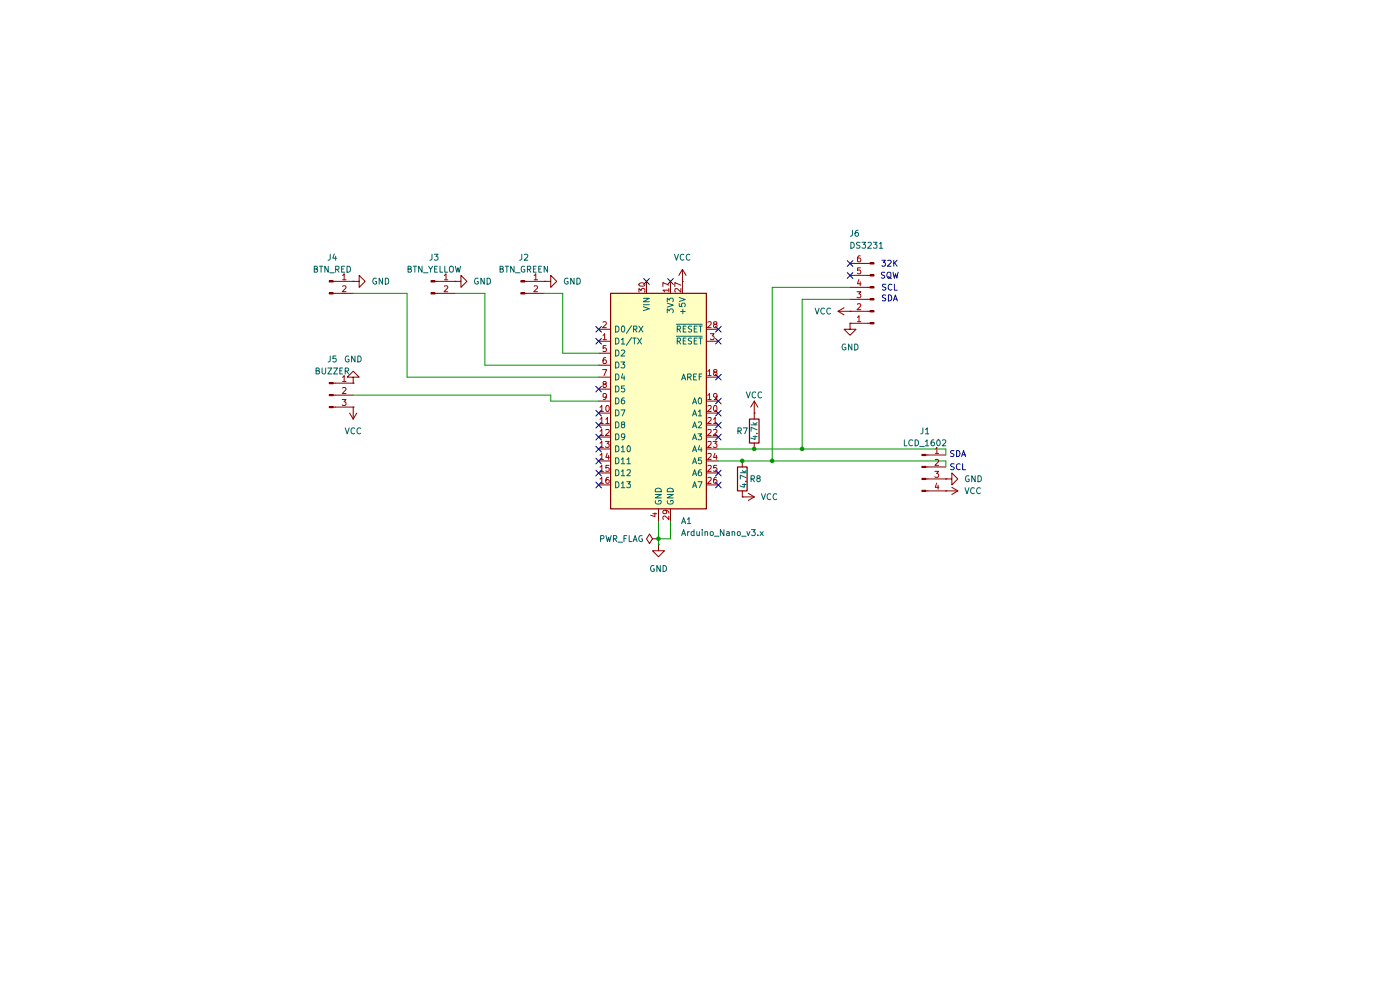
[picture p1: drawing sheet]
(kicad_sch
 (version 20250114)
 (generator "eeschema")
 (generator_version "9.0")
 (paper "A4")
 (lib_symbols
  (symbol "Connector:Conn_01x02_Pin"
   (pin_names
    (offset 1.016) (hide yes)) (exclude_from_sim no) (in_bom yes) (on_board yes)
   (property "Reference" "J" (at 0 2.54 0) (effects (font (size 1.27 1.27))))
   (property "Value" "Conn_01x02_Pin" (at 0 -5.08 0) (effects (font (size 1.27 1.27))))
   (property "Footprint" "" (at 0 0 0) (effects (font (size 1.27 1.27)) (hide yes)))
   (property "Datasheet" "~" (at 0 0 0) (effects (font (size 1.27 1.27)) (hide yes)))
   (property "Description" "Generic connector, single row, 01x02, script generated" (at 0 0 0) (effects (font (size 1.27 1.27)) (hide yes)))
   (property "ki_locked" "" (at 0 0 0) (effects (font (size 1.27 1.27))))
   (symbol "Conn_01x02_Pin_1_1"
    (rectangle (start 0.8636 0.127) (end 0 -0.127) (stroke (width 0.1524) (type default)) (fill (type outline)))
    (rectangle (start 0.8636 -2.413) (end 0 -2.667) (stroke (width 0.1524) (type default)) (fill (type outline)))
    (polyline (pts (xy 1.27 0) (xy 0.8636 0)) (stroke (width 0.1524) (type default)) (fill (type none)))
    (polyline (pts (xy 1.27 -2.54) (xy 0.8636 -2.54)) (stroke (width 0.1524) (type default)) (fill (type none)))
    (pin passive line (at 5.08 0 180) (length 3.81) (name "Pin_1" (effects (font (size 1.27 1.27)))) (number "1" (effects (font (size 1.27 1.27)))))
    (pin passive line (at 5.08 -2.54 180) (length 3.81) (name "Pin_2" (effects (font (size 1.27 1.27)))) (number "2" (effects (font (size 1.27 1.27))))))
   (embedded_fonts no))
  (symbol "Connector:Conn_01x03_Pin"
   (pin_names
    (offset 1.016) (hide yes)) (exclude_from_sim no) (in_bom yes) (on_board yes)
   (property "Reference" "J" (at 0 5.08 0) (effects (font (size 1.27 1.27))))
   (property "Value" "Conn_01x03_Pin" (at 0 -5.08 0) (effects (font (size 1.27 1.27))))
   (property "Footprint" "" (at 0 0 0) (effects (font (size 1.27 1.27)) (hide yes)))
   (property "Datasheet" "~" (at 0 0 0) (effects (font (size 1.27 1.27)) (hide yes)))
   (property "Description" "Generic connector, single row, 01x03, script generated" (at 0 0 0) (effects (font (size 1.27 1.27)) (hide yes)))
   (property "ki_locked" "" (at 0 0 0) (effects (font (size 1.27 1.27))))
   (symbol "Conn_01x03_Pin_1_1"
    (rectangle (start 0.8636 2.667) (end 0 2.413) (stroke (width 0.1524) (type default)) (fill (type outline)))
    (rectangle (start 0.8636 0.127) (end 0 -0.127) (stroke (width 0.1524) (type default)) (fill (type outline)))
    (rectangle (start 0.8636 -2.413) (end 0 -2.667) (stroke (width 0.1524) (type default)) (fill (type outline)))
    (polyline (pts (xy 1.27 2.54) (xy 0.8636 2.54)) (stroke (width 0.1524) (type default)) (fill (type none)))
    (polyline (pts (xy 1.27 0) (xy 0.8636 0)) (stroke (width 0.1524) (type default)) (fill (type none)))
    (polyline (pts (xy 1.27 -2.54) (xy 0.8636 -2.54)) (stroke (width 0.1524) (type default)) (fill (type none)))
    (pin passive line (at 5.08 2.54 180) (length 3.81) (name "Pin_1" (effects (font (size 1.27 1.27)))) (number "1" (effects (font (size 1.27 1.27)))))
    (pin passive line (at 5.08 0 180) (length 3.81) (name "Pin_2" (effects (font (size 1.27 1.27)))) (number "2" (effects (font (size 1.27 1.27)))))
    (pin passive line (at 5.08 -2.54 180) (length 3.81) (name "Pin_3" (effects (font (size 1.27 1.27)))) (number "3" (effects (font (size 1.27 1.27))))))
   (embedded_fonts no))
  (symbol "Connector:Conn_01x04_Pin"
   (pin_names
    (offset 1.016) (hide yes)) (exclude_from_sim no) (in_bom yes) (on_board yes)
   (property "Reference" "J" (at 0 5.08 0) (effects (font (size 1.27 1.27))))
   (property "Value" "Conn_01x04_Pin" (at 0 -7.62 0) (effects (font (size 1.27 1.27))))
   (property "Footprint" "" (at 0 0 0) (effects (font (size 1.27 1.27)) (hide yes)))
   (property "Datasheet" "~" (at 0 0 0) (effects (font (size 1.27 1.27)) (hide yes)))
   (property "Description" "Generic connector, single row, 01x04, script generated" (at 0 0 0) (effects (font (size 1.27 1.27)) (hide yes)))
   (property "ki_locked" "" (at 0 0 0) (effects (font (size 1.27 1.27))))
   (symbol "Conn_01x04_Pin_1_1"
    (rectangle (start 0.8636 2.667) (end 0 2.413) (stroke (width 0.1524) (type default)) (fill (type outline)))
    (rectangle (start 0.8636 0.127) (end 0 -0.127) (stroke (width 0.1524) (type default)) (fill (type outline)))
    (rectangle (start 0.8636 -2.413) (end 0 -2.667) (stroke (width 0.1524) (type default)) (fill (type outline)))
    (rectangle (start 0.8636 -4.953) (end 0 -5.207) (stroke (width 0.1524) (type default)) (fill (type outline)))
    (polyline (pts (xy 1.27 2.54) (xy 0.8636 2.54)) (stroke (width 0.1524) (type default)) (fill (type none)))
    (polyline (pts (xy 1.27 0) (xy 0.8636 0)) (stroke (width 0.1524) (type default)) (fill (type none)))
    (polyline (pts (xy 1.27 -2.54) (xy 0.8636 -2.54)) (stroke (width 0.1524) (type default)) (fill (type none)))
    (polyline (pts (xy 1.27 -5.08) (xy 0.8636 -5.08)) (stroke (width 0.1524) (type default)) (fill (type none)))
    (pin passive line (at 5.08 2.54 180) (length 3.81) (name "Pin_1" (effects (font (size 1.27 1.27)))) (number "1" (effects (font (size 1.27 1.27)))))
    (pin passive line (at 5.08 0 180) (length 3.81) (name "Pin_2" (effects (font (size 1.27 1.27)))) (number "2" (effects (font (size 1.27 1.27)))))
    (pin passive line (at 5.08 -2.54 180) (length 3.81) (name "Pin_3" (effects (font (size 1.27 1.27)))) (number "3" (effects (font (size 1.27 1.27)))))
    (pin passive line (at 5.08 -5.08 180) (length 3.81) (name "Pin_4" (effects (font (size 1.27 1.27)))) (number "4" (effects (font (size 1.27 1.27))))))
   (embedded_fonts no))
  (symbol "Connector:Conn_01x06_Pin"
   (pin_names
    (offset 1.016) (hide yes)) (exclude_from_sim no) (in_bom yes) (on_board yes)
   (property "Reference" "J" (at 0 7.62 0) (effects (font (size 1.27 1.27))))
   (property "Value" "Conn_01x06_Pin" (at 0 -10.16 0) (effects (font (size 1.27 1.27))))
   (property "Footprint" "" (at 0 0 0) (effects (font (size 1.27 1.27)) (hide yes)))
   (property "Datasheet" "~" (at 0 0 0) (effects (font (size 1.27 1.27)) (hide yes)))
   (property "Description" "Generic connector, single row, 01x06, script generated" (at 0 0 0) (effects (font (size 1.27 1.27)) (hide yes)))
   (property "ki_locked" "" (at 0 0 0) (effects (font (size 1.27 1.27))))
   (symbol "Conn_01x06_Pin_1_1"
    (rectangle (start 0.8636 5.207) (end 0 4.953) (stroke (width 0.1524) (type default)) (fill (type outline)))
    (rectangle (start 0.8636 2.667) (end 0 2.413) (stroke (width 0.1524) (type default)) (fill (type outline)))
    (rectangle (start 0.8636 0.127) (end 0 -0.127) (stroke (width 0.1524) (type default)) (fill (type outline)))
    (rectangle (start 0.8636 -2.413) (end 0 -2.667) (stroke (width 0.1524) (type default)) (fill (type outline)))
    (rectangle (start 0.8636 -4.953) (end 0 -5.207) (stroke (width 0.1524) (type default)) (fill (type outline)))
    (rectangle (start 0.8636 -7.493) (end 0 -7.747) (stroke (width 0.1524) (type default)) (fill (type outline)))
    (polyline (pts (xy 1.27 5.08) (xy 0.8636 5.08)) (stroke (width 0.1524) (type default)) (fill (type none)))
    (polyline (pts (xy 1.27 2.54) (xy 0.8636 2.54)) (stroke (width 0.1524) (type default)) (fill (type none)))
    (polyline (pts (xy 1.27 0) (xy 0.8636 0)) (stroke (width 0.1524) (type default)) (fill (type none)))
    (polyline (pts (xy 1.27 -2.54) (xy 0.8636 -2.54)) (stroke (width 0.1524) (type default)) (fill (type none)))
    (polyline (pts (xy 1.27 -5.08) (xy 0.8636 -5.08)) (stroke (width 0.1524) (type default)) (fill (type none)))
    (polyline (pts (xy 1.27 -7.62) (xy 0.8636 -7.62)) (stroke (width 0.1524) (type default)) (fill (type none)))
    (pin passive line (at 5.08 5.08 180) (length 3.81) (name "Pin_1" (effects (font (size 1.27 1.27)))) (number "1" (effects (font (size 1.27 1.27)))))
    (pin passive line (at 5.08 2.54 180) (length 3.81) (name "Pin_2" (effects (font (size 1.27 1.27)))) (number "2" (effects (font (size 1.27 1.27)))))
    (pin passive line (at 5.08 0 180) (length 3.81) (name "Pin_3" (effects (font (size 1.27 1.27)))) (number "3" (effects (font (size 1.27 1.27)))))
    (pin passive line (at 5.08 -2.54 180) (length 3.81) (name "Pin_4" (effects (font (size 1.27 1.27)))) (number "4" (effects (font (size 1.27 1.27)))))
    (pin passive line (at 5.08 -5.08 180) (length 3.81) (name "Pin_5" (effects (font (size 1.27 1.27)))) (number "5" (effects (font (size 1.27 1.27)))))
    (pin passive line (at 5.08 -7.62 180) (length 3.81) (name "Pin_6" (effects (font (size 1.27 1.27)))) (number "6" (effects (font (size 1.27 1.27))))))
   (embedded_fonts no))
  (symbol "Device:R"
   (pin_numbers (hide yes))
   (pin_names
    (offset 0)) (exclude_from_sim no) (in_bom yes) (on_board yes)
   (property "Reference" "R" (at 2.032 0 90) (effects (font (size 1.27 1.27))))
   (property "Value" "R" (at 0 0 90) (effects (font (size 1.27 1.27))))
   (property "Footprint" "" (at -1.778 0 90) (effects (font (size 1.27 1.27)) (hide yes)))
   (property "Datasheet" "~" (at 0 0 0) (effects (font (size 1.27 1.27)) (hide yes)))
   (property "Description" "Resistor" (at 0 0 0) (effects (font (size 1.27 1.27)) (hide yes)))
   (symbol "R_0_1"
    (rectangle (start -1.016 -2.54) (end 1.016 2.54) (stroke (width 0.254) (type default)) (fill (type none))))
   (symbol "R_1_1"
    (pin passive line (at 0 3.81 270) (length 1.27) (name "~" (effects (font (size 1.27 1.27)))) (number "1" (effects (font (size 1.27 1.27)))))
    (pin passive line (at 0 -3.81 90) (length 1.27) (name "~" (effects (font (size 1.27 1.27)))) (number "2" (effects (font (size 1.27 1.27))))))
   (embedded_fonts no))
  (symbol "MCU_Module:Arduino_Nano_v3.x" (exclude_from_sim no) (in_bom yes) (on_board yes)
   (property "Reference" "A" (at -10.16 23.495 0) (effects (font (size 1.27 1.27)) (justify left bottom)))
   (property "Value" "Arduino_Nano_v3.x" (at 5.08 -24.13 0) (effects (font (size 1.27 1.27)) (justify left top)))
   (property "Footprint" "Module:Arduino_Nano" (at 0 0 0) (effects (font (size 1.27 1.27)
    (italic yes)) (hide yes)))
   (property "Datasheet" "http://www.mouser.com/pdfdocs/Gravitech_Arduino_Nano3_0.pdf" (at 0 0 0) (effects (font (size 1.27 1.27)) (hide yes)))
   (property "Description" "Arduino Nano v3.x" (at 0 0 0) (effects (font (size 1.27 1.27)) (hide yes)))
   (symbol "Arduino_Nano_v3.x_0_1"
    (rectangle (start -10.16 22.86) (end 10.16 -22.86) (stroke (width 0.254) (type default)) (fill (type background))))
   (symbol "Arduino_Nano_v3.x_1_1"
    (pin bidirectional line (at -12.7 15.24 0) (length 2.54) (name "D0/RX" (effects (font (size 1.27 1.27)))) (number "2" (effects (font (size 1.27 1.27)))))
    (pin bidirectional line (at -12.7 12.7 0) (length 2.54) (name "D1/TX" (effects (font (size 1.27 1.27)))) (number "1" (effects (font (size 1.27 1.27)))))
    (pin bidirectional line (at -12.7 10.16 0) (length 2.54) (name "D2" (effects (font (size 1.27 1.27)))) (number "5" (effects (font (size 1.27 1.27)))))
    (pin bidirectional line (at -12.7 7.62 0) (length 2.54) (name "D3" (effects (font (size 1.27 1.27)))) (number "6" (effects (font (size 1.27 1.27)))))
    (pin bidirectional line (at -12.7 5.08 0) (length 2.54) (name "D4" (effects (font (size 1.27 1.27)))) (number "7" (effects (font (size 1.27 1.27)))))
    (pin bidirectional line (at -12.7 2.54 0) (length 2.54) (name "D5" (effects (font (size 1.27 1.27)))) (number "8" (effects (font (size 1.27 1.27)))))
    (pin bidirectional line (at -12.7 0 0) (length 2.54) (name "D6" (effects (font (size 1.27 1.27)))) (number "9" (effects (font (size 1.27 1.27)))))
    (pin bidirectional line (at -12.7 -2.54 0) (length 2.54) (name "D7" (effects (font (size 1.27 1.27)))) (number "10" (effects (font (size 1.27 1.27)))))
    (pin bidirectional line (at -12.7 -5.08 0) (length 2.54) (name "D8" (effects (font (size 1.27 1.27)))) (number "11" (effects (font (size 1.27 1.27)))))
    (pin bidirectional line (at -12.7 -7.62 0) (length 2.54) (name "D9" (effects (font (size 1.27 1.27)))) (number "12" (effects (font (size 1.27 1.27)))))
    (pin bidirectional line (at -12.7 -10.16 0) (length 2.54) (name "D10" (effects (font (size 1.27 1.27)))) (number "13" (effects (font (size 1.27 1.27)))))
    (pin bidirectional line (at -12.7 -12.7 0) (length 2.54) (name "D11" (effects (font (size 1.27 1.27)))) (number "14" (effects (font (size 1.27 1.27)))))
    (pin bidirectional line (at -12.7 -15.24 0) (length 2.54) (name "D12" (effects (font (size 1.27 1.27)))) (number "15" (effects (font (size 1.27 1.27)))))
    (pin bidirectional line (at -12.7 -17.78 0) (length 2.54) (name "D13" (effects (font (size 1.27 1.27)))) (number "16" (effects (font (size 1.27 1.27)))))
    (pin power_in line (at -2.54 25.4 270) (length 2.54) (name "VIN" (effects (font (size 1.27 1.27)))) (number "30" (effects (font (size 1.27 1.27)))))
    (pin power_in line (at 0 -25.4 90) (length 2.54) (name "GND" (effects (font (size 1.27 1.27)))) (number "4" (effects (font (size 1.27 1.27)))))
    (pin power_out line (at 2.54 25.4 270) (length 2.54) (name "3V3" (effects (font (size 1.27 1.27)))) (number "17" (effects (font (size 1.27 1.27)))))
    (pin power_in line (at 2.54 -25.4 90) (length 2.54) (name "GND" (effects (font (size 1.27 1.27)))) (number "29" (effects (font (size 1.27 1.27)))))
    (pin power_out line (at 5.08 25.4 270) (length 2.54) (name "+5V" (effects (font (size 1.27 1.27)))) (number "27" (effects (font (size 1.27 1.27)))))
    (pin input line (at 12.7 15.24 180) (length 2.54) (name "~{RESET}" (effects (font (size 1.27 1.27)))) (number "28" (effects (font (size 1.27 1.27)))))
    (pin input line (at 12.7 12.7 180) (length 2.54) (name "~{RESET}" (effects (font (size 1.27 1.27)))) (number "3" (effects (font (size 1.27 1.27)))))
    (pin input line (at 12.7 5.08 180) (length 2.54) (name "AREF" (effects (font (size 1.27 1.27)))) (number "18" (effects (font (size 1.27 1.27)))))
    (pin bidirectional line (at 12.7 0 180) (length 2.54) (name "A0" (effects (font (size 1.27 1.27)))) (number "19" (effects (font (size 1.27 1.27)))))
    (pin bidirectional line (at 12.7 -2.54 180) (length 2.54) (name "A1" (effects (font (size 1.27 1.27)))) (number "20" (effects (font (size 1.27 1.27)))))
    (pin bidirectional line (at 12.7 -5.08 180) (length 2.54) (name "A2" (effects (font (size 1.27 1.27)))) (number "21" (effects (font (size 1.27 1.27)))))
    (pin bidirectional line (at 12.7 -7.62 180) (length 2.54) (name "A3" (effects (font (size 1.27 1.27)))) (number "22" (effects (font (size 1.27 1.27)))))
    (pin bidirectional line (at 12.7 -10.16 180) (length 2.54) (name "A4" (effects (font (size 1.27 1.27)))) (number "23" (effects (font (size 1.27 1.27)))))
    (pin bidirectional line (at 12.7 -12.7 180) (length 2.54) (name "A5" (effects (font (size 1.27 1.27)))) (number "24" (effects (font (size 1.27 1.27)))))
    (pin bidirectional line (at 12.7 -15.24 180) (length 2.54) (name "A6" (effects (font (size 1.27 1.27)))) (number "25" (effects (font (size 1.27 1.27)))))
    (pin bidirectional line (at 12.7 -17.78 180) (length 2.54) (name "A7" (effects (font (size 1.27 1.27)))) (number "26" (effects (font (size 1.27 1.27))))))
   (embedded_fonts no))
  (symbol "power:GND"
   (power)
   (pin_numbers (hide yes))
   (pin_names
    (offset 0) (hide yes)) (exclude_from_sim no) (in_bom yes) (on_board yes)
   (property "Reference" "#PWR" (at 0 -6.35 0) (effects (font (size 1.27 1.27)) (hide yes)))
   (property "Value" "GND" (at 0 -3.81 0) (effects (font (size 1.27 1.27))))
   (property "Footprint" "" (at 0 0 0) (effects (font (size 1.27 1.27)) (hide yes)))
   (property "Datasheet" "" (at 0 0 0) (effects (font (size 1.27 1.27)) (hide yes)))
   (property "Description" "Power symbol creates a global label with name \"GND\" , ground" (at 0 0 0) (effects (font (size 1.27 1.27)) (hide yes)))
   (symbol "GND_0_1"
    (polyline (pts (xy 0 0) (xy 0 -1.27) (xy 1.27 -1.27) (xy 0 -2.54) (xy -1.27 -1.27) (xy 0 -1.27)) (stroke (width 0) (type default)) (fill (type none))))
   (symbol "GND_1_1"
    (pin power_in line (at 0 0 270) (length 0) (name "~" (effects (font (size 1.27 1.27)))) (number "1" (effects (font (size 1.27 1.27))))))
   (embedded_fonts no))
  (symbol "power:PWR_FLAG"
   (power)
   (pin_numbers (hide yes))
   (pin_names
    (offset 0) (hide yes)) (exclude_from_sim no) (in_bom yes) (on_board yes)
   (property "Reference" "#FLG" (at 0 1.905 0) (effects (font (size 1.27 1.27)) (hide yes)))
   (property "Value" "PWR_FLAG" (at 0 3.81 0) (effects (font (size 1.27 1.27))))
   (property "Footprint" "" (at 0 0 0) (effects (font (size 1.27 1.27)) (hide yes)))
   (property "Datasheet" "~" (at 0 0 0) (effects (font (size 1.27 1.27)) (hide yes)))
   (property "Description" "Special symbol for telling ERC where power comes from" (at 0 0 0) (effects (font (size 1.27 1.27)) (hide yes)))
   (symbol "PWR_FLAG_0_0"
    (pin power_out line (at 0 0 90) (length 0) (name "~" (effects (font (size 1.27 1.27)))) (number "1" (effects (font (size 1.27 1.27))))))
   (symbol "PWR_FLAG_0_1"
    (polyline (pts (xy 0 0) (xy 0 1.27) (xy -1.016 1.905) (xy 0 2.54) (xy 1.016 1.905) (xy 0 1.27)) (stroke (width 0) (type default)) (fill (type none))))
   (embedded_fonts no))
  (symbol "power:VCC"
   (power)
   (pin_numbers (hide yes))
   (pin_names
    (offset 0) (hide yes)) (exclude_from_sim no) (in_bom yes) (on_board yes)
   (property "Reference" "#PWR" (at 0 -3.81 0) (effects (font (size 1.27 1.27)) (hide yes)))
   (property "Value" "VCC" (at 0 3.556 0) (effects (font (size 1.27 1.27))))
   (property "Footprint" "" (at 0 0 0) (effects (font (size 1.27 1.27)) (hide yes)))
   (property "Datasheet" "" (at 0 0 0) (effects (font (size 1.27 1.27)) (hide yes)))
   (property "Description" "Power symbol creates a global label with name \"VCC\"" (at 0 0 0) (effects (font (size 1.27 1.27)) (hide yes)))
   (symbol "VCC_0_1"
    (polyline (pts (xy -0.762 1.27) (xy 0 2.54)) (stroke (width 0) (type default)) (fill (type none)))
    (polyline (pts (xy 0 2.54) (xy 0.762 1.27)) (stroke (width 0) (type default)) (fill (type none)))
    (polyline (pts (xy 0 0) (xy 0 2.54)) (stroke (width 0) (type default)) (fill (type none))))
   (symbol "VCC_1_1"
    (pin power_in line (at 0 0 90) (length 0) (name "~" (effects (font (size 1.27 1.27)))) (number "1" (effects (font (size 1.27 1.27))))))
   (embedded_fonts no)))
 (text "32K"
  (exclude_from_sim no)
  (at 188.722 56.134 0)
  (effects (font (size 1.27 1.27))))
 (text "SDA"
  (exclude_from_sim no)
  (at 203.2 96.52 0)
  (effects (font (size 1.27 1.27))))
 (text "SCL"
  (exclude_from_sim no)
  (at 188.722 61.214 0)
  (effects (font (size 1.27 1.27))))
 (text "SDA"
  (exclude_from_sim no)
  (at 188.722 63.5 0)
  (effects (font (size 1.27 1.27))))
 (text "SQW"
  (exclude_from_sim no)
  (at 188.722 58.674 0)
  (effects (font (size 1.27 1.27))))
 (text "SCL"
  (exclude_from_sim no)
  (at 203.2 99.314 0)
  (effects (font (size 1.27 1.27))))
 (junction
  (at 163.83 97.79)
  (diameter 0)
  (color 0 0 0 0))
 (junction
  (at 160.02 95.25)
  (diameter 0)
  (color 0 0 0 0))
 (junction
  (at 170.18 95.25)
  (diameter 0)
  (color 0 0 0 0))
 (junction
  (at 157.48 97.79)
  (diameter 0)
  (color 0 0 0 0))
 (junction
  (at 139.7 114.3)
  (diameter 0)
  (color 0 0 0 0))
 (no_connect
  (at 137.16 59.69))
 (no_connect
  (at 127 72.39))
 (no_connect
  (at 127 100.33))
 (no_connect
  (at 127 90.17))
 (no_connect
  (at 142.24 59.69))
 (no_connect
  (at 127 69.85))
 (no_connect
  (at 180.34 55.88))
 (no_connect
  (at 127 92.71))
 (no_connect
  (at 127 95.25))
 (no_connect
  (at 152.4 87.63))
 (no_connect
  (at 180.34 58.42))
 (no_connect
  (at 152.4 100.33))
 (no_connect
  (at 152.4 72.39))
 (no_connect
  (at 152.4 92.71))
 (no_connect
  (at 152.4 102.87))
 (no_connect
  (at 152.4 90.17))
 (no_connect
  (at 152.4 85.09))
 (no_connect
  (at 152.4 69.85))
 (no_connect
  (at 152.4 80.01))
 (no_connect
  (at 127 82.55))
 (no_connect
  (at 127 97.79))
 (no_connect
  (at 127 102.87))
 (no_connect
  (at 127 87.63))
 (wire
  (pts (xy 163.83 60.96) (xy 163.83 97.79))
  (stroke (width 0) (type default)))
 (wire
  (pts (xy 157.48 97.79) (xy 163.83 97.79))
  (stroke (width 0) (type default)))
 (wire
  (pts (xy 200.66 97.79) (xy 163.83 97.79))
  (stroke (width 0) (type default)))
 (wire
  (pts (xy 102.87 62.23) (xy 102.87 77.47))
  (stroke (width 0) (type default)))
 (wire
  (pts (xy 142.24 110.49) (xy 142.24 114.3))
  (stroke (width 0) (type default)))
 (wire
  (pts (xy 116.84 85.09) (xy 127 85.09))
  (stroke (width 0) (type default)))
 (wire
  (pts (xy 170.18 63.5) (xy 180.34 63.5))
  (stroke (width 0) (type default)))
 (wire
  (pts (xy 96.52 62.23) (xy 102.87 62.23))
  (stroke (width 0) (type default)))
 (wire
  (pts (xy 116.84 83.82) (xy 116.84 85.09))
  (stroke (width 0) (type default)))
 (wire
  (pts (xy 86.36 80.01) (xy 127 80.01))
  (stroke (width 0) (type default)))
 (wire
  (pts (xy 139.7 110.49) (xy 139.7 114.3))
  (stroke (width 0) (type default)))
 (wire
  (pts (xy 74.93 83.82) (xy 116.84 83.82))
  (stroke (width 0) (type default)))
 (wire
  (pts (xy 74.93 62.23) (xy 86.36 62.23))
  (stroke (width 0) (type default)))
 (wire
  (pts (xy 152.4 95.25) (xy 160.02 95.25))
  (stroke (width 0) (type default)))
 (wire
  (pts (xy 142.24 114.3) (xy 139.7 114.3))
  (stroke (width 0) (type default)))
 (wire
  (pts (xy 119.38 62.23) (xy 119.38 74.93))
  (stroke (width 0) (type default)))
 (wire
  (pts (xy 200.66 99.06) (xy 200.66 97.79))
  (stroke (width 0) (type default)))
 (wire
  (pts (xy 160.02 95.25) (xy 170.18 95.25))
  (stroke (width 0) (type default)))
 (wire
  (pts (xy 200.66 96.52) (xy 200.66 95.25))
  (stroke (width 0) (type default)))
 (wire
  (pts (xy 139.7 114.3) (xy 139.7 115.57))
  (stroke (width 0) (type default)))
 (wire
  (pts (xy 163.83 60.96) (xy 180.34 60.96))
  (stroke (width 0) (type default)))
 (wire
  (pts (xy 170.18 63.5) (xy 170.18 95.25))
  (stroke (width 0) (type default)))
 (wire
  (pts (xy 86.36 62.23) (xy 86.36 80.01))
  (stroke (width 0) (type default)))
 (wire
  (pts (xy 200.66 95.25) (xy 170.18 95.25))
  (stroke (width 0) (type default)))
 (wire
  (pts (xy 152.4 97.79) (xy 157.48 97.79))
  (stroke (width 0) (type default)))
 (wire
  (pts (xy 115.57 62.23) (xy 119.38 62.23))
  (stroke (width 0) (type default)))
 (wire
  (pts (xy 119.38 74.93) (xy 127 74.93))
  (stroke (width 0) (type default)))
 (wire
  (pts (xy 102.87 77.47) (xy 127 77.47))
  (stroke (width 0) (type default)))
 (symbol
  (lib_id "power:GND")
  (at 74.93 59.69 90)
  (unit 1)
  (exclude_from_sim no)
  (in_bom yes)
  (on_board yes)
  (dnp no)
  (fields_autoplaced yes)
  (property "Reference" "#PWR08" (at 81.28 59.69 0) (effects (font (size 1.27 1.27)) (hide yes)))
  (property "Value" "GND" (at 78.74 59.6899 90) (effects (font (size 1.27 1.27)) (justify right)))
  (property "Footprint" "" (at 74.93 59.69 0) (effects (font (size 1.27 1.27)) (hide yes)))
  (property "Datasheet" "" (at 74.93 59.69 0) (effects (font (size 1.27 1.27)) (hide yes)))
  (property "Description" "Power symbol creates a global label with name \"GND\" , ground" (at 74.93 59.69 0) (effects (font (size 1.27 1.27)) (hide yes)))
  (pin "1"))
 (symbol
  (lib_id "Connector:Conn_01x06_Pin")
  (at 185.42 63.5 180)
  (unit 1)
  (exclude_from_sim no)
  (in_bom yes)
  (on_board yes)
  (dnp no)
  (property "Reference" "J6" (at 180.086 49.53 0) (effects (font (size 1.27 1.27)) (justify right)))
  (property "Value" "DS3231" (at 180.086 52.07 0) (effects (font (size 1.27 1.27)) (justify right)))
  (property "Footprint" "" (at 185.42 63.5 0) (effects (font (size 1.27 1.27)) (hide yes)))
  (property "Datasheet" "~" (at 185.42 63.5 0) (effects (font (size 1.27 1.27)) (hide yes)))
  (property "Description" "Generic connector, single row, 01x06, script generated" (at 185.42 63.5 0) (effects (font (size 1.27 1.27)) (hide yes)))
  (pin "1")
  (pin "2")
  (pin "3")
  (pin "5")
  (pin "6")
  (pin "4"))
 (symbol
  (lib_id "Device:R")
  (at 160.02 91.44 180)
  (unit 1)
  (exclude_from_sim no)
  (in_bom yes)
  (on_board yes)
  (dnp no)
  (property "Reference" "R7" (at 157.48 91.44 0) (effects (font (size 1.27 1.27))))
  (property "Value" "4.7k" (at 160.02 91.44 90) (effects (font (size 1.27 1.27))))
  (property "Footprint" "" (at 161.798 91.44 90) (effects (font (size 1.27 1.27)) (hide yes)))
  (property "Datasheet" "~" (at 160.02 91.44 0) (effects (font (size 1.27 1.27)) (hide yes)))
  (property "Description" "Resistor" (at 160.02 91.44 0) (effects (font (size 1.27 1.27)) (hide yes)))
  (pin "2")
  (pin "1"))
 (symbol
  (lib_id "Connector:Conn_01x02_Pin")
  (at 110.49 59.69 0)
  (unit 1)
  (exclude_from_sim no)
  (in_bom yes)
  (on_board yes)
  (dnp no)
  (property "Reference" "J2" (at 111.125 54.61 0) (effects (font (size 1.27 1.27))))
  (property "Value" "BTN_GREEN" (at 111.125 57.15 0) (effects (font (size 1.27 1.27))))
  (property "Footprint" "" (at 110.49 59.69 0) (effects (font (size 1.27 1.27)) (hide yes)))
  (property "Datasheet" "~" (at 110.49 59.69 0) (effects (font (size 1.27 1.27)) (hide yes)))
  (property "Description" "Generic connector, single row, 01x02, script generated" (at 110.49 59.69 0) (effects (font (size 1.27 1.27)) (hide yes)))
  (pin "1")
  (pin "2"))
 (symbol
  (lib_id "power:VCC")
  (at 180.34 66.04 90)
  (unit 1)
  (exclude_from_sim no)
  (in_bom yes)
  (on_board yes)
  (dnp no)
  (fields_autoplaced yes)
  (property "Reference" "#PWR06" (at 184.15 66.04 0) (effects (font (size 1.27 1.27)) (hide yes)))
  (property "Value" "VCC" (at 176.53 66.0399 90) (effects (font (size 1.27 1.27)) (justify left)))
  (property "Footprint" "" (at 180.34 66.04 0) (effects (font (size 1.27 1.27)) (hide yes)))
  (property "Datasheet" "" (at 180.34 66.04 0) (effects (font (size 1.27 1.27)) (hide yes)))
  (property "Description" "Power symbol creates a global label with name \"VCC\"" (at 180.34 66.04 0) (effects (font (size 1.27 1.27)) (hide yes)))
  (pin "1"))
 (symbol
  (lib_id "Connector:Conn_01x02_Pin")
  (at 91.44 59.69 0)
  (unit 1)
  (exclude_from_sim no)
  (in_bom yes)
  (on_board yes)
  (dnp no)
  (fields_autoplaced yes)
  (property "Reference" "J3" (at 92.075 54.61 0) (effects (font (size 1.27 1.27))))
  (property "Value" "BTN_YELLOW" (at 92.075 57.15 0) (effects (font (size 1.27 1.27))))
  (property "Footprint" "" (at 91.44 59.69 0) (effects (font (size 1.27 1.27)) (hide yes)))
  (property "Datasheet" "~" (at 91.44 59.69 0) (effects (font (size 1.27 1.27)) (hide yes)))
  (property "Description" "Generic connector, single row, 01x02, script generated" (at 91.44 59.69 0) (effects (font (size 1.27 1.27)) (hide yes)))
  (pin "1")
  (pin "2"))
 (symbol
  (lib_id "Device:R")
  (at 157.48 101.6 180)
  (unit 1)
  (exclude_from_sim no)
  (in_bom yes)
  (on_board yes)
  (dnp no)
  (property "Reference" "R8" (at 160.274 101.6 0) (effects (font (size 1.27 1.27))))
  (property "Value" "4.7k" (at 157.734 101.6 90) (effects (font (size 1.27 1.27))))
  (property "Footprint" "" (at 159.258 101.6 90) (effects (font (size 1.27 1.27)) (hide yes)))
  (property "Datasheet" "~" (at 157.48 101.6 0) (effects (font (size 1.27 1.27)) (hide yes)))
  (property "Description" "Resistor" (at 157.48 101.6 0) (effects (font (size 1.27 1.27)) (hide yes)))
  (pin "2")
  (pin "1"))
 (symbol
  (lib_id "Connector:Conn_01x02_Pin")
  (at 69.85 59.69 0)
  (unit 1)
  (exclude_from_sim no)
  (in_bom yes)
  (on_board yes)
  (dnp no)
  (fields_autoplaced yes)
  (property "Reference" "J4" (at 70.485 54.61 0) (effects (font (size 1.27 1.27))))
  (property "Value" "BTN_RED" (at 70.485 57.15 0) (effects (font (size 1.27 1.27))))
  (property "Footprint" "" (at 69.85 59.69 0) (effects (font (size 1.27 1.27)) (hide yes)))
  (property "Datasheet" "~" (at 69.85 59.69 0) (effects (font (size 1.27 1.27)) (hide yes)))
  (property "Description" "Generic connector, single row, 01x02, script generated" (at 69.85 59.69 0) (effects (font (size 1.27 1.27)) (hide yes)))
  (pin "1")
  (pin "2"))
 (symbol
  (lib_id "power:GND")
  (at 74.93 81.28 180)
  (unit 1)
  (exclude_from_sim no)
  (in_bom yes)
  (on_board yes)
  (dnp no)
  (fields_autoplaced yes)
  (property "Reference" "#PWR011" (at 74.93 74.93 0) (effects (font (size 1.27 1.27)) (hide yes)))
  (property "Value" "GND" (at 74.93 76.2 0) (effects (font (size 1.27 1.27))))
  (property "Footprint" "" (at 74.93 81.28 0) (effects (font (size 1.27 1.27)) (hide yes)))
  (property "Datasheet" "" (at 74.93 81.28 0) (effects (font (size 1.27 1.27)) (hide yes)))
  (property "Description" "Power symbol creates a global label with name \"GND\" , ground" (at 74.93 81.28 0) (effects (font (size 1.27 1.27)) (hide yes)))
  (pin "1"))
 (symbol
  (lib_id "power:VCC")
  (at 144.78 59.69 0)
  (unit 1)
  (exclude_from_sim no)
  (in_bom yes)
  (on_board yes)
  (dnp no)
  (fields_autoplaced yes)
  (property "Reference" "#PWR013" (at 144.78 63.5 0) (effects (font (size 1.27 1.27)) (hide yes)))
  (property "Value" "VCC" (at 144.78 54.61 0) (effects (font (size 1.27 1.27))))
  (property "Footprint" "" (at 144.78 59.69 0) (effects (font (size 1.27 1.27)) (hide yes)))
  (property "Datasheet" "" (at 144.78 59.69 0) (effects (font (size 1.27 1.27)) (hide yes)))
  (property "Description" "Power symbol creates a global label with name \"VCC\"" (at 144.78 59.69 0) (effects (font (size 1.27 1.27)) (hide yes)))
  (pin "1"))
 (symbol
  (lib_id "power:VCC")
  (at 200.66 104.14 270)
  (unit 1)
  (exclude_from_sim no)
  (in_bom yes)
  (on_board yes)
  (dnp no)
  (fields_autoplaced yes)
  (property "Reference" "#PWR02" (at 196.85 104.14 0) (effects (font (size 1.27 1.27)) (hide yes)))
  (property "Value" "VCC" (at 204.47 104.1399 90) (effects (font (size 1.27 1.27)) (justify left)))
  (property "Footprint" "" (at 200.66 104.14 0) (effects (font (size 1.27 1.27)) (hide yes)))
  (property "Datasheet" "" (at 200.66 104.14 0) (effects (font (size 1.27 1.27)) (hide yes)))
  (property "Description" "Power symbol creates a global label with name \"VCC\"" (at 200.66 104.14 0) (effects (font (size 1.27 1.27)) (hide yes)))
  (pin "1"))
 (symbol
  (lib_id "power:VCC")
  (at 160.02 87.63 0)
  (unit 1)
  (exclude_from_sim no)
  (in_bom yes)
  (on_board yes)
  (dnp no)
  (property "Reference" "#PWR015" (at 160.02 91.44 0) (effects (font (size 1.27 1.27)) (hide yes)))
  (property "Value" "VCC" (at 160.02 83.82 0) (effects (font (size 1.27 1.27))))
  (property "Footprint" "" (at 160.02 87.63 0) (effects (font (size 1.27 1.27)) (hide yes)))
  (property "Datasheet" "" (at 160.02 87.63 0) (effects (font (size 1.27 1.27)) (hide yes)))
  (property "Description" "Power symbol creates a global label with name \"VCC\"" (at 160.02 87.63 0) (effects (font (size 1.27 1.27)) (hide yes)))
  (pin "1"))
 (symbol
  (lib_id "power:PWR_FLAG")
  (at 139.7 114.3 90)
  (unit 1)
  (exclude_from_sim no)
  (in_bom yes)
  (on_board yes)
  (dnp no)
  (property "Reference" "#FLG01" (at 137.795 114.3 0) (effects (font (size 1.27 1.27)) (hide yes)))
  (property "Value" "PWR_FLAG" (at 136.652 114.3 90) (effects (font (size 1.27 1.27)) (justify left)))
  (property "Footprint" "" (at 139.7 114.3 0) (effects (font (size 1.27 1.27)) (hide yes)))
  (property "Datasheet" "~" (at 139.7 114.3 0) (effects (font (size 1.27 1.27)) (hide yes)))
  (property "Description" "Special symbol for telling ERC where power comes from" (at 139.7 114.3 0) (effects (font (size 1.27 1.27)) (hide yes)))
  (pin "1"))
 (symbol
  (lib_id "power:GND")
  (at 180.34 68.58 0)
  (unit 1)
  (exclude_from_sim no)
  (in_bom yes)
  (on_board yes)
  (dnp no)
  (fields_autoplaced yes)
  (property "Reference" "#PWR07" (at 180.34 74.93 0) (effects (font (size 1.27 1.27)) (hide yes)))
  (property "Value" "GND" (at 180.34 73.66 0) (effects (font (size 1.27 1.27))))
  (property "Footprint" "" (at 180.34 68.58 0) (effects (font (size 1.27 1.27)) (hide yes)))
  (property "Datasheet" "" (at 180.34 68.58 0) (effects (font (size 1.27 1.27)) (hide yes)))
  (property "Description" "Power symbol creates a global label with name \"GND\" , ground" (at 180.34 68.58 0) (effects (font (size 1.27 1.27)) (hide yes)))
  (pin "1"))
 (symbol
  (lib_id "Connector:Conn_01x03_Pin")
  (at 69.85 83.82 0)
  (unit 1)
  (exclude_from_sim no)
  (in_bom yes)
  (on_board yes)
  (dnp no)
  (fields_autoplaced yes)
  (property "Reference" "J5" (at 70.485 76.2 0) (effects (font (size 1.27 1.27))))
  (property "Value" "BUZZER" (at 70.485 78.74 0) (effects (font (size 1.27 1.27))))
  (property "Footprint" "" (at 69.85 83.82 0) (effects (font (size 1.27 1.27)) (hide yes)))
  (property "Datasheet" "~" (at 69.85 83.82 0) (effects (font (size 1.27 1.27)) (hide yes)))
  (property "Description" "Generic connector, single row, 01x03, script generated" (at 69.85 83.82 0) (effects (font (size 1.27 1.27)) (hide yes)))
  (pin "2")
  (pin "1")
  (pin "3"))
 (symbol
  (lib_id "power:GND")
  (at 139.7 115.57 0)
  (unit 1)
  (exclude_from_sim no)
  (in_bom yes)
  (on_board yes)
  (dnp no)
  (fields_autoplaced yes)
  (property "Reference" "#PWR014" (at 139.7 121.92 0) (effects (font (size 1.27 1.27)) (hide yes)))
  (property "Value" "GND" (at 139.7 120.65 0) (effects (font (size 1.27 1.27))))
  (property "Footprint" "" (at 139.7 115.57 0) (effects (font (size 1.27 1.27)) (hide yes)))
  (property "Datasheet" "" (at 139.7 115.57 0) (effects (font (size 1.27 1.27)) (hide yes)))
  (property "Description" "Power symbol creates a global label with name \"GND\" , ground" (at 139.7 115.57 0) (effects (font (size 1.27 1.27)) (hide yes)))
  (pin "1"))
 (symbol
  (lib_id "Connector:Conn_01x04_Pin")
  (at 195.58 99.06 0)
  (unit 1)
  (exclude_from_sim no)
  (in_bom yes)
  (on_board yes)
  (dnp no)
  (fields_autoplaced yes)
  (property "Reference" "J1" (at 196.215 91.44 0) (effects (font (size 1.27 1.27))))
  (property "Value" "LCD_1602" (at 196.215 93.98 0) (effects (font (size 1.27 1.27))))
  (property "Footprint" "" (at 195.58 99.06 0) (effects (font (size 1.27 1.27)) (hide yes)))
  (property "Datasheet" "~" (at 195.58 99.06 0) (effects (font (size 1.27 1.27)) (hide yes)))
  (property "Description" "Generic connector, single row, 01x04, script generated" (at 195.58 99.06 0) (effects (font (size 1.27 1.27)) (hide yes)))
  (pin "2")
  (pin "1")
  (pin "4")
  (pin "3"))
 (symbol
  (lib_id "power:GND")
  (at 115.57 59.69 90)
  (unit 1)
  (exclude_from_sim no)
  (in_bom yes)
  (on_board yes)
  (dnp no)
  (fields_autoplaced yes)
  (property "Reference" "#PWR010" (at 121.92 59.69 0) (effects (font (size 1.27 1.27)) (hide yes)))
  (property "Value" "GND" (at 119.38 59.6899 90) (effects (font (size 1.27 1.27)) (justify right)))
  (property "Footprint" "" (at 115.57 59.69 0) (effects (font (size 1.27 1.27)) (hide yes)))
  (property "Datasheet" "" (at 115.57 59.69 0) (effects (font (size 1.27 1.27)) (hide yes)))
  (property "Description" "Power symbol creates a global label with name \"GND\" , ground" (at 115.57 59.69 0) (effects (font (size 1.27 1.27)) (hide yes)))
  (pin "1"))
 (symbol
  (lib_id "power:VCC")
  (at 74.93 86.36 180)
  (unit 1)
  (exclude_from_sim no)
  (in_bom yes)
  (on_board yes)
  (dnp no)
  (fields_autoplaced yes)
  (property "Reference" "#PWR012" (at 74.93 82.55 0) (effects (font (size 1.27 1.27)) (hide yes)))
  (property "Value" "VCC" (at 74.93 91.44 0) (effects (font (size 1.27 1.27))))
  (property "Footprint" "" (at 74.93 86.36 0) (effects (font (size 1.27 1.27)) (hide yes)))
  (property "Datasheet" "" (at 74.93 86.36 0) (effects (font (size 1.27 1.27)) (hide yes)))
  (property "Description" "Power symbol creates a global label with name \"VCC\"" (at 74.93 86.36 0) (effects (font (size 1.27 1.27)) (hide yes)))
  (pin "1"))
 (symbol
  (lib_id "power:VCC")
  (at 157.48 105.41 270)
  (unit 1)
  (exclude_from_sim no)
  (in_bom yes)
  (on_board yes)
  (dnp no)
  (fields_autoplaced yes)
  (property "Reference" "#PWR016" (at 153.67 105.41 0) (effects (font (size 1.27 1.27)) (hide yes)))
  (property "Value" "VCC" (at 161.29 105.4099 90) (effects (font (size 1.27 1.27)) (justify left)))
  (property "Footprint" "" (at 157.48 105.41 0) (effects (font (size 1.27 1.27)) (hide yes)))
  (property "Datasheet" "" (at 157.48 105.41 0) (effects (font (size 1.27 1.27)) (hide yes)))
  (property "Description" "Power symbol creates a global label with name \"VCC\"" (at 157.48 105.41 0) (effects (font (size 1.27 1.27)) (hide yes)))
  (pin "1"))
 (symbol
  (lib_id "power:GND")
  (at 200.66 101.6 90)
  (unit 1)
  (exclude_from_sim no)
  (in_bom yes)
  (on_board yes)
  (dnp no)
  (fields_autoplaced yes)
  (property "Reference" "#PWR01" (at 207.01 101.6 0) (effects (font (size 1.27 1.27)) (hide yes)))
  (property "Value" "GND" (at 204.47 101.5999 90) (effects (font (size 1.27 1.27)) (justify right)))
  (property "Footprint" "" (at 200.66 101.6 0) (effects (font (size 1.27 1.27)) (hide yes)))
  (property "Datasheet" "" (at 200.66 101.6 0) (effects (font (size 1.27 1.27)) (hide yes)))
  (property "Description" "Power symbol creates a global label with name \"GND\" , ground" (at 200.66 101.6 0) (effects (font (size 1.27 1.27)) (hide yes)))
  (pin "1"))
 (symbol
  (lib_id "MCU_Module:Arduino_Nano_v3.x")
  (at 139.7 85.09 0)
  (unit 1)
  (exclude_from_sim no)
  (in_bom yes)
  (on_board yes)
  (dnp no)
  (fields_autoplaced yes)
  (property "Reference" "A1" (at 144.3833 110.49 0) (effects (font (size 1.27 1.27)) (justify left)))
  (property "Value" "Arduino_Nano_v3.x" (at 144.3833 113.03 0) (effects (font (size 1.27 1.27)) (justify left)))
  (property "Footprint" "Module:Arduino_Nano" (at 139.7 85.09 0) (effects (font (size 1.27 1.27)
    (italic yes)) (hide yes)))
  (property "Datasheet" "http://www.mouser.com/pdfdocs/Gravitech_Arduino_Nano3_0.pdf" (at 139.7 85.09 0) (effects (font (size 1.27 1.27)) (hide yes)))
  (property "Description" "Arduino Nano v3.x" (at 139.7 85.09 0) (effects (font (size 1.27 1.27)) (hide yes)))
  (pin "5")
  (pin "2")
  (pin "1")
  (pin "14")
  (pin "27")
  (pin "3")
  (pin "29")
  (pin "19")
  (pin "10")
  (pin "11")
  (pin "8")
  (pin "15")
  (pin "16")
  (pin "7")
  (pin "13")
  (pin "30")
  (pin "9")
  (pin "12")
  (pin "6")
  (pin "4")
  (pin "17")
  (pin "28")
  (pin "18")
  (pin "20")
  (pin "21")
  (pin "22")
  (pin "24")
  (pin "26")
  (pin "25")
  (pin "23"))
 (symbol
  (lib_id "power:GND")
  (at 96.52 59.69 90)
  (unit 1)
  (exclude_from_sim no)
  (in_bom yes)
  (on_board yes)
  (dnp no)
  (fields_autoplaced yes)
  (property "Reference" "#PWR09" (at 102.87 59.69 0) (effects (font (size 1.27 1.27)) (hide yes)))
  (property "Value" "GND" (at 100.33 59.6899 90) (effects (font (size 1.27 1.27)) (justify right)))
  (property "Footprint" "" (at 96.52 59.69 0) (effects (font (size 1.27 1.27)) (hide yes)))
  (property "Datasheet" "" (at 96.52 59.69 0) (effects (font (size 1.27 1.27)) (hide yes)))
  (property "Description" "Power symbol creates a global label with name \"GND\" , ground" (at 96.52 59.69 0) (effects (font (size 1.27 1.27)) (hide yes)))
  (pin "1"))
 (sheet_instances
  (path ""
   (page "1")))
 (embedded_fonts no))
